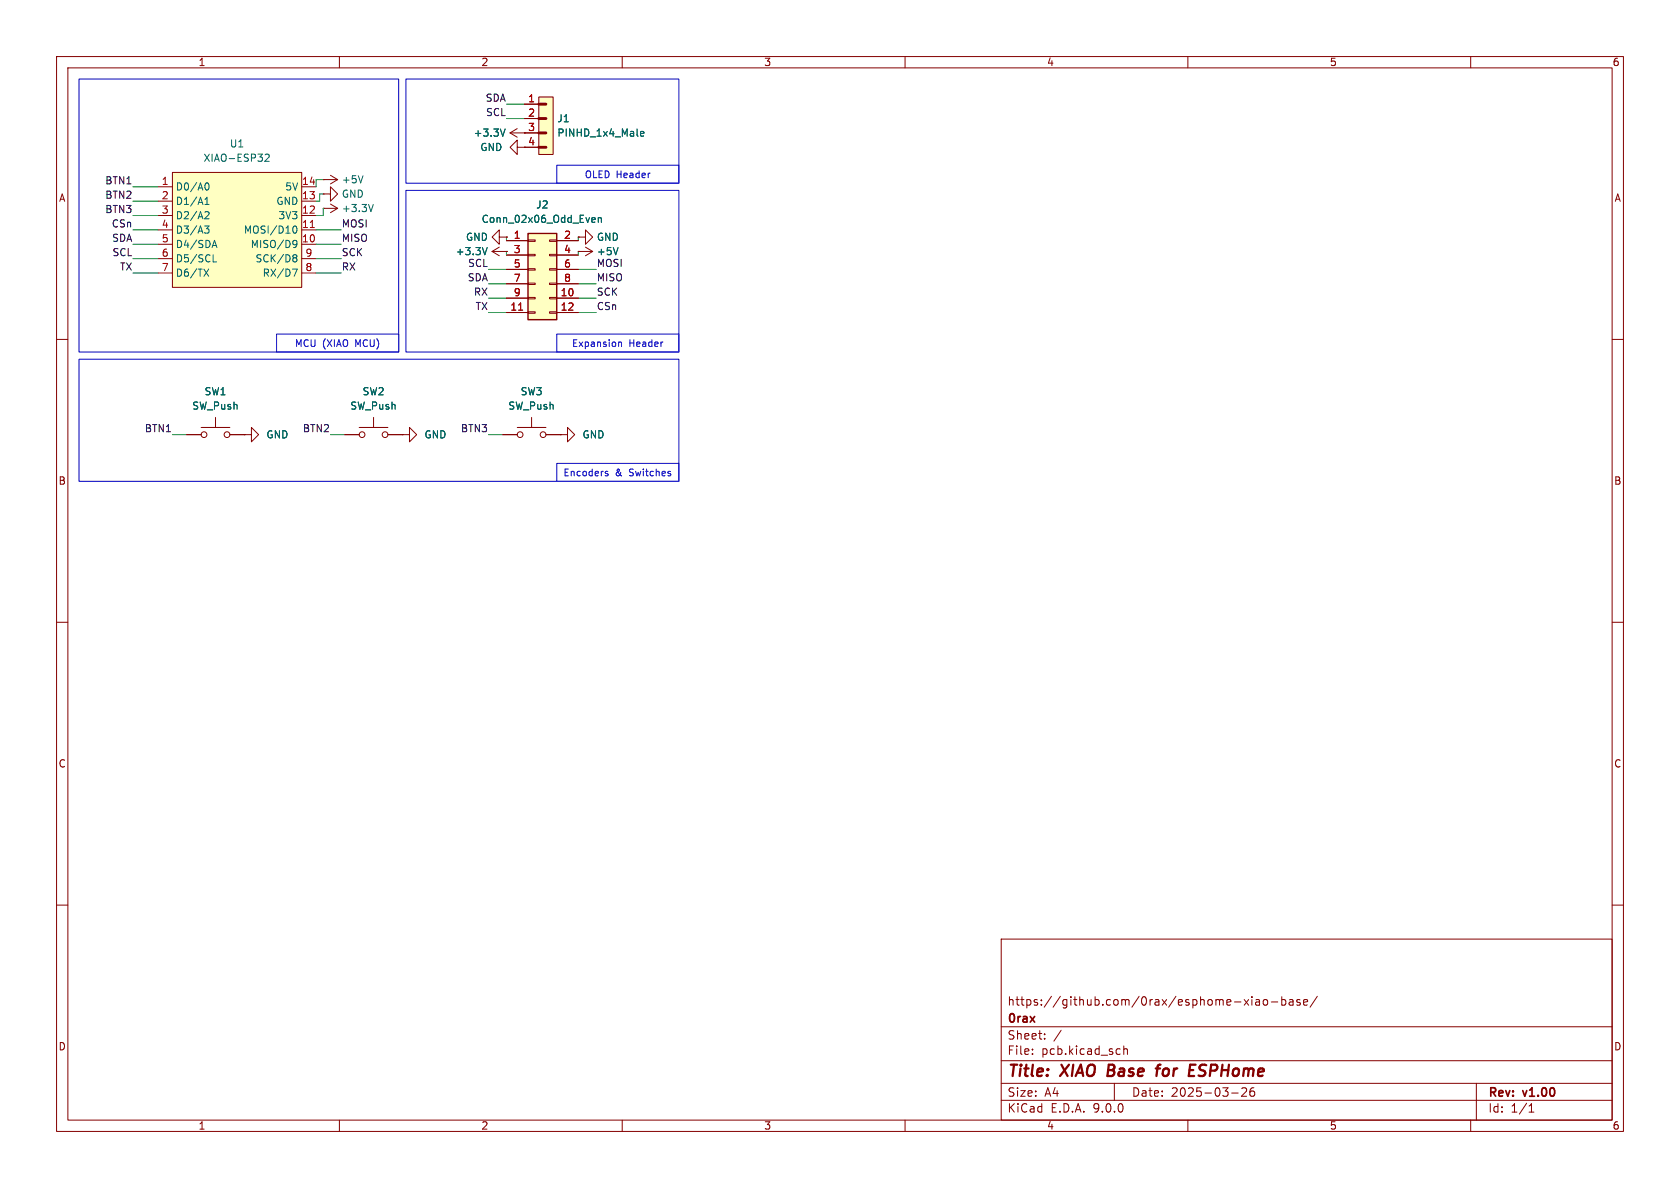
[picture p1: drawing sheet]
<svg xmlns="http://www.w3.org/2000/svg" width="297mm" height="210mm" viewBox="0 0 297 210" stroke-linecap="round" stroke-linejoin="round" font-family="sans-serif">
<g fill="none" stroke="#840000" stroke-width=".18">
<path d="M10 10h277v190h-277zM12 12h273v186h-273zM60 10v2M110 10v2M160 10v2M210 10v2M260 10v2M57.1 31.8h.1M57.1 34.3h1.3v-1.3l1.3 1.3-1.3 1.3v-1.3M57.1 34.3h.1M57.1 36.8h.1M57.1 31.8h2.6"/>
<path d="M57.1 36.8h2.6M58.4 31l1.3 .8M58.4 36.1l1.3 .7M59.7 31.8l-1.3 .7M59.7 36.8l-1.3 .8M91.4 26v-1.2l-1.2 1.2 1.2 1.3v-1.3h1.3M87 44.5l1.3 .7M87 44.5h2.5M88.3 43.7l-1.3 .8M89.5 44.5h.1M10 60h2M33 76.8h2.6"/>
<path d="M35.6 75.6h5M38.1 73.8v1.8M40.6 76.8h2.6M43.2 76.8h1.2v-1.2l1.3 1.2-1.3 1.3v-1.3M43.2 76.8h.1M61 76.8h2.5M63.5 75.6h5.1M66 73.8v1.8M68.6 76.8h2.5M71.1 76.8h1.3v-1.2l1.3 1.2-1.3 1.3v-1.3M71.1 76.8h.1M88.9 76.8h2.5"/>
<path d="M91.4 75.6h5.1M94 73.8v1.8M96.5 76.8h2.6M99.1 76.8h1.2v-1.2l1.3 1.2-1.3 1.3v-1.3M99.1 76.8h.1M285 60h2M10 110h2M285 110h2M10 160h2M177 166h108v32h-108zM220 176.7l.7 1M220.7 176.7l-.7 1"/>
<path d="M221.3 176.2v.1M221.3 176.7v1M222 176.8h.6l.1 .9M222.7 177.1h-.5a.29 .29 0 0 0-.2 .3 .29 .29 0 0 0 .2 .3l.5-.1M223.4 176.8l.2-.1 .4 .1 .1 .6-.1 .2-.4 .1-.2-.1zM224.7 177.1h1.2M226.6 176.8l.4-.1 .3 .3v.4l-.1 .2h-.6M226.6 176.2v1.5M228 176.8h.5l.1 .9M228.6 177.1h-.5a.29 .29 0 0 0-.2 .3 .29 .29 0 0 0 .2 .3l.5-.1M229.8 176.8l-.3-.1-.3 .2 .1 .2 .5 .2v.3h-.6M230.5 177.2l.7-.1-.1-.3-.4-.1-.2 .2v.7h.6"/>
<path d="M232.9 176.1l-1.3 2M285 160h2M60 198v2M110 198v2M160 198v2M177 194.5h108M177 191.5h108M177 187.5h108M177 181.5h108M182.5 186.3v.1M182.5 185.5v.1M184.7 183.6v.1"/>
<path d="M184.7 182.8v.1M187.6 182.1l-1.3 2M197 191.5v3M197.9 185.4l.1 .1M198 186.3l-.1 .1M198.7 184.9v1.5M198.7 185.5l.2-.1 .3 .1 .1 .9M210 198v2M217.7 193.2h1.2M219.5 192.4l.6-.1 .2 .1 .1 .3-.9 1.1h.9M221.7 192.3a.59 .59 0 0 0-.7 .6v.6l.1 .2 .4 .1 .2-.1 .1-.5-.1-.3h-.5l-.2 .3M260 198v2"/>
<path d="M261 191.5v6.5M270.3 196.6h.9M270.3 195.5l.4-.4v1.5"/>
<circle cx="36.1" cy="76.8" r=".51"/>
<circle cx="40.1" cy="76.8" r=".51"/>
<circle cx="64" cy="76.8" r=".51"/>
<circle cx="68.1" cy="76.8" r=".51"/>
<circle cx="91.9" cy="76.8" r=".51"/>
<circle cx="96" cy="76.8" r=".51"/>
</g>
<path d="M196 188.2l-.2 2h.7M204.3 188.9h.8M205.2 188.2l-.4 .1-.1 .2-.3 1.7M210.2 190.2h.9M210.4 188.2h1" fill="none" stroke="#840000" stroke-width=".4"/>
<path d="M64.2 31.1l-.4 1.2M66 36.1l-.4 1.3M86.1 43.8l-.4 1.2" fill="none" stroke="#006464" stroke-width=".18"/>
<path d="M95.2 17.1h2.6v10.2h-2.6z" fill="#ffffc2"/>
<path d="M92.7 18.4h2.5M95.2 17.1h2.6v10.2h-2.6zM90.2 23.5h5M90.2 23.5l1.2 .8M91.4 22.7l-1.2 .8M92.7 23.5h.1M92.7 21h2.5M92.7 26h2.5M88.3 41.9v1.3l-1.3-1.3 1.3-1.3v1.3h1.2M89.5 41.9h.1" fill="none" stroke="#840000" stroke-width=".18"/>
<path d="M95.2 18.4h1.3M95.2 21h1.3M95.2 23.5h1.3M95.2 26h1.3" fill="none" stroke="#840000" stroke-width=".3"/>
<path d="M95.2 18.4h1.3M95.2 21h1.3M95.2 23.5h1.3M95.2 26h1.3" fill="none" stroke="#840000" stroke-width=".5"/>
<path d="M89.3 22.8l-.4 1.3M113.2 23.7l.6-.2v-.2l-.4-.1-.2 .2 .1 .6h.5" fill="none" stroke="#006464" stroke-width=".18"/>
<path d="M30.5 30.5h22.8v20.3h-22.8z" fill="#ffffc2"/>
<g fill="none" stroke="#840000" stroke-width=".18">
<path d="M27.9 33h2.6M27.9 35.6h2.6M27.9 38.1h2.6M30.5 30.5h22.8v20.3h-22.8zM53.3 33h2.6M53.3 35.6h2.6M53.3 38.1h2.6M27.9 40.6h2.6M27.9 43.2h2.6M27.9 45.7h2.6M27.9 48.3h2.6M53.3 40.6h2.6"/>
<path d="M53.3 43.2h2.6M53.3 45.7h2.6M53.3 48.3h2.6M102.2 41.9h1.3v-1.3l1.3 1.3-1.3 1.3v-1.3M102.2 41.9h.1"/>
</g>
<g fill="none" stroke="#006464" stroke-width=".18">
<path d="M36.2 39.9h.8l-.5 .5 .4 .2 .1 .4-.3 .2h-.4M36.2 36.1h.8M36.2 35.2l.4-.3v1.2M36.4 32.4l.1-.1a.68 .68 0 0 1 .5 .7 .68 .68 0 0 1-.5 .6l-.1-.1M36.4 37.4l.4 .1 .2 .3-.8 .9h.8M46.9 27.4l.5-.2 .2 .4-.8 .9h.8M36 47.6l.9 1.2M36.9 47.6l-.9 1.2M37.6 43.4h.6M37.7 46.3h.6M37.9 42.5l.4 1.3M51.7 47.6h.9l-.6 1.2"/>
<path d="M51.8 40.4l.1-.3 .2-.2a.68 .68 0 0 1 .4 .7 .68 .68 0 0 1-.4 .6l-.2-.1-.1-.4M52 42.5l.4 .1a.84 .84 0 0 1-.3 1.2h-.2M52 45h.2l.3 .3-.3 .3M52 45.6h.2M52.2 45.6l.3 .2v.3l-.1 .1-.4 .1M52.5 43l-.3 .3h-.2"/>
</g>
<path d="M54.9 40.2h.7" fill="none" stroke="#a90000" stroke-width=".18"/>
<path d="M93.3 41.3h5.1v15.2h-5.1z" fill="#ffffc2"/>
<path d="M93.3 41.3h5.1v15.2h-5.1z" fill="none" stroke="#840000" stroke-width=".25"/>
<g fill="none" stroke="#840000" stroke-width=".18">
<path d="M92.7 18.4h2.5M92.7 23.5h.1M92.7 21h2.5M92.7 23.5h2.5M92.7 26h2.5M89.5 44.5h.1M89.5 41.9h.1M89.5 42.5h3.8M89.5 45.1h3.8M89.5 47.6h3.8M89.5 50.2h3.8M89.5 52.7h3.8"/>
<path d="M89.5 55.2h3.8M93.3 42.4h1.3v.3h-1.3zM93.3 45h1.3v.2h-1.3zM93.3 47.5h1.3v.3h-1.3zM93.3 50h1.3v.3h-1.3zM93.3 52.6h1.3v.2h-1.3zM93.3 55.1h1.3v.3h-1.3zM97.2 42.4h1.2v.3h-1.2zM97.2 45h1.2v.2h-1.2zM97.2 47.5h1.2v.3h-1.2zM97.2 50h1.2v.3h-1.2zM97.2 52.6h1.2v.2h-1.2z"/>
<path d="M97.2 55.1h1.2v.3h-1.2zM98.4 42.5h3.8M98.4 45.1h3.8M98.4 47.6h3.8M98.4 50.2h3.8M98.4 52.7h3.8M98.4 55.2h3.8M102.2 44.5h.1M102.2 41.9h.1M102.2 44.5h2.6M103.5 43.7l1.3 .8M104.8 44.5l-1.3 .7"/>
<path d="M33 76.8h2.6M40.6 76.8h2.6M43.2 76.8h.1M61 76.8h2.5M68.6 76.8h2.5M71.1 76.8h.1M88.9 76.8h2.5M96.5 76.8h2.6M99.1 76.8h.1"/>
</g>
<path d="M91.7 54.8h.7" fill="none" stroke="#a90000" stroke-width=".18"/>
<path d="M89.3 22.8l-.4 1.3M104.8 38.5h.4v.3l-.6 .1M105.2 39.3h-.4M105.8 38.6l.2-.1h.3v.8M105.8 38.5v.8M113.2 23.7l.6-.2v-.2l-.4-.1-.2 .2 .1 .6h.5M86.1 43.8l-.4 1.2M109.3 43.8l-.5 1.2" fill="none" stroke="#006464" stroke-width=".18"/>
<g fill="none" stroke="#009600" stroke-width=".18">
<path d="M89.5 18.4h3.2M23.5 38.1h4.4M23.5 35.6h4.4M23.5 33h4.4M57.1 34.3h-.6v1.3h-.6M57.1 36.8v1.3h-1.2M57.1 31.8h-1.2v1.2M89.5 21h3.2M23.5 40.6h4.4M23.5 48.3h4.4M23.5 43.2h4.4M23.5 45.7h4.4"/>
<path d="M55.9 40.6h4.4M55.9 48.3h4.4M55.9 43.2h4.4M55.9 45.7h4.4M86.4 47.6h3.1M86.4 55.2h3.1M86.4 52.7h3.1M86.4 50.2h3.1M89.5 41.9v.6M89.5 44.5v.6M102.2 47.6h3.2M102.2 55.2h3.2"/>
<path d="M102.2 52.7h3.2M102.2 41.9v.6M102.2 44.5v.6M102.2 50.2h3.2M30.5 76.8h2.5M58.4 76.8h2.6M86.4 76.8h2.5"/>
</g>
<g fill="none" stroke="#0000c2" stroke-width=".18">
<path d="M14 14h56.5v48.2h-56.5zM71.8 14h48.2v18.4h-48.2zM71.8 33.7h48.2v28.5h-48.2zM98.4 29.2h21.6v3.2h-21.6zM48.9 59.1h21.6v3.1h-21.6zM98.4 59.1h21.6v3.1h-21.6zM14 63.5h106v21.6h-106zM109.4 60.5v.8M109.4 60.6l.1-.1h.3l.1 .8M98.4 81.9h21.6v3.2h-21.6zM107 83.7l.4 .1 .1 .1-.2 .2h-.3M107 83.4h.4"/>
<path d="M118.5 83.8v.3"/>
</g>
<g font-size="2.8" fill="#840000">
<text x="178" y="190.9">Title:</text>
<text x="187.7" y="190.9">XIAO</text>
<text x="196.6" y="190.9">Base</text>
<text x="206.1" y="190.9">for</text>
<text x="212.6" y="190.9">ESPHome</text>
</g>
<g font-size="2.1" fill="#840000">
<text x="178" y="178">https://github.com/0rax/esphome-xiao-base/</text>
<text x="178" y="184">Sheet:</text>
<text x="178" y="181.2">0rax</text>
<text x="178" y="186.7">File:</text>
<text x="184.1" y="186.7">pcb.kicad_sch</text>
<text x="178" y="196.9">KiCad</text>
<text x="178" y="194.1">Size:</text>
<text x="184.7" y="194.1">A4</text>
<text x="185.7" y="196.9">E.D.A.</text>
<text x="193.3" y="196.9">9.0.0</text>
<text x="200" y="194.1">Date:</text>
<text x="207" y="194.1">2025-03-26</text>
<text x="263" y="194.3">Rev:</text>
<text x="263" y="196.9">Id:</text>
<text x="267.1" y="196.9">1/1</text>
<text x="269.4" y="194.3">v1.00</text>
</g>
<g font-size="1.8" fill="#840000">
<text x="35" y="11.9">1</text>
<text x="85" y="11.9">2</text>
<text x="135" y="11.9">3</text>
<text x="185" y="11.9">4</text>
<text x="235" y="11.9">5</text>
<text x="285" y="11.9">6</text>
<text x="93.3" y="25.8">4</text>
<text x="10.3" y="35.9">A</text>
<text x="285.3" y="35.9">A</text>
<text x="10.3" y="85.9">B</text>
<text x="285.3" y="85.9">B</text>
<text x="10.3" y="135.9">C</text>
<text x="285.3" y="135.9">C</text>
<text x="10.3" y="185.9">D</text>
<text x="285.3" y="185.9">D</text>
<text x="35" y="199.9">1</text>
<text x="85" y="199.9">2</text>
<text x="135" y="199.9">3</text>
<text x="185" y="199.9">4</text>
<text x="235" y="199.9">5</text>
<text x="285" y="199.9">6</text>
</g>
<g font-size="1.8" fill="#0f0f0f">
<text x="85.8" y="18.1">SDA</text>
<text x="85.8" y="20.6">SCL</text>
<text x="18.5" y="32.7">BTN1</text>
<text x="18.5" y="35.2">BTN2</text>
<text x="18.5" y="37.8">BTN3</text>
<text x="19.7" y="40.3">CSn</text>
<text x="60.3" y="40.3">MOSI</text>
<text x="19.7" y="42.8">SDA</text>
<text x="19.8" y="45.4">SCL</text>
<text x="21.1" y="47.9">TX</text>
<text x="60.3" y="42.8">MISO</text>
<text x="60.3" y="45.4">SCK</text>
<text x="60.3" y="47.9">RX</text>
<text x="82.6" y="47.3">SCL</text>
<text x="105.4" y="47.3">MOSI</text>
<text x="82.6" y="49.8">SDA</text>
<text x="83.7" y="52.4">RX</text>
<text x="105.4" y="52.4">SCK</text>
<text x="105.4" y="49.8">MISO</text>
<text x="84" y="54.9">TX</text>
<text x="105.4" y="54.9">CSn</text>
<text x="25.5" y="76.5">BTN1</text>
<text x="53.4" y="76.5">BTN2</text>
<text x="81.4" y="76.5">BTN3</text>
</g>
<g font-size="1.8" fill="#a90000">
<text x="93.3" y="18.2">1</text>
<text x="93.3" y="20.7">2</text>
<text x="93.3" y="23.2">3</text>
<text x="28.5" y="32.8">1</text>
<text x="28.5" y="35.3">2</text>
<text x="53.3" y="32.8">14</text>
<text x="53.3" y="35.3">13</text>
<text x="28.5" y="37.8">3</text>
<text x="28.5" y="40.4">4</text>
<text x="53.3" y="37.8">12</text>
<text x="53.3" y="40.4">11</text>
<text x="28.5" y="42.9">5</text>
<text x="28.5" y="45.5">6</text>
<text x="53.3" y="42.9">10</text>
<text x="53.9" y="45.5">9</text>
<text x="90.7" y="42.3">1</text>
<text x="90.7" y="44.8">3</text>
<text x="90.7" y="47.4">5</text>
<text x="99.6" y="42.3">2</text>
<text x="99.6" y="44.8">4</text>
<text x="99.6" y="47.4">6</text>
<text x="28.5" y="48">7</text>
<text x="53.9" y="48">8</text>
<text x="90.7" y="49.9">7</text>
<text x="90.7" y="52.5">9</text>
<text x="99" y="52.5">10</text>
<text x="99.6" y="49.9">8</text>
<text x="90.1" y="55">11</text>
<text x="99" y="55">12</text>
</g>
<g font-size="1.8" fill="#006464">
<text x="98.4" y="21.8">J1</text>
<text x="35.9" y="28.8">XIAO-ESP32</text>
<text x="40.5" y="26.3">U1</text>
<text x="83.6" y="24.4">+3.3V</text>
<text x="84.8" y="26.9">GND</text>
<text x="98.4" y="24.4">PINHD_1x4_Male</text>
<text x="31" y="33.9">D0/A0</text>
<text x="50.3" y="33.9">5V</text>
<text x="60.3" y="32.6">+5V</text>
<text x="60.3" y="35.2">GND</text>
<text x="31" y="36.4">D1/A1</text>
<text x="31" y="39">D2/A2</text>
<text x="31" y="41.5">D3/A3</text>
<text x="43" y="41.5">MOSI/D10</text>
<text x="48.8" y="36.4">GND</text>
<text x="49.1" y="39">3V3</text>
<text x="60.3" y="37.7">+3.3V</text>
<text x="85" y="39.6">Conn_02x06_Odd_Even</text>
<text x="94.7" y="37.1">J2</text>
<text x="31" y="44">D4/SDA</text>
<text x="31" y="46.6">D5/SCL</text>
<text x="44.2" y="44">MISO/D9</text>
<text x="45.1" y="46.6">SCK/D8</text>
<text x="80.5" y="45.3">+3.3V</text>
<text x="82.3" y="42.8">GND</text>
<text x="105.4" y="42.8">GND</text>
<text x="105.4" y="45.3">+5V</text>
<text x="31" y="49.1">D6/TX</text>
<text x="46.3" y="49.1">RX/D7</text>
<text x="36.1" y="70.1">SW1</text>
<text x="64" y="70.1">SW2</text>
<text x="91.9" y="70.1">SW3</text>
<text x="33.9" y="72.6">SW_Push</text>
<text x="47" y="77.7">GND</text>
<text x="61.8" y="72.6">SW_Push</text>
<text x="74.9" y="77.7">GND</text>
<text x="89.8" y="72.6">SW_Push</text>
<text x="102.9" y="77.7">GND</text>
</g>
<g font-size="1.7" fill="#0000c2">
<text x="103.3" y="31.7">OLED Header</text>
<text x="52" y="61.5">MCU (XIAO</text>
<text x="62.9" y="61.5">MCU)</text>
<text x="101" y="61.5">Expansion</text>
<text x="111.2" y="61.5">Header</text>
<text x="99.5" y="84.4">Encoders</text>
<text x="108.8" y="84.4">&amp;</text>
<text x="111.4" y="84.4">Switches</text>
</g>
</svg>
